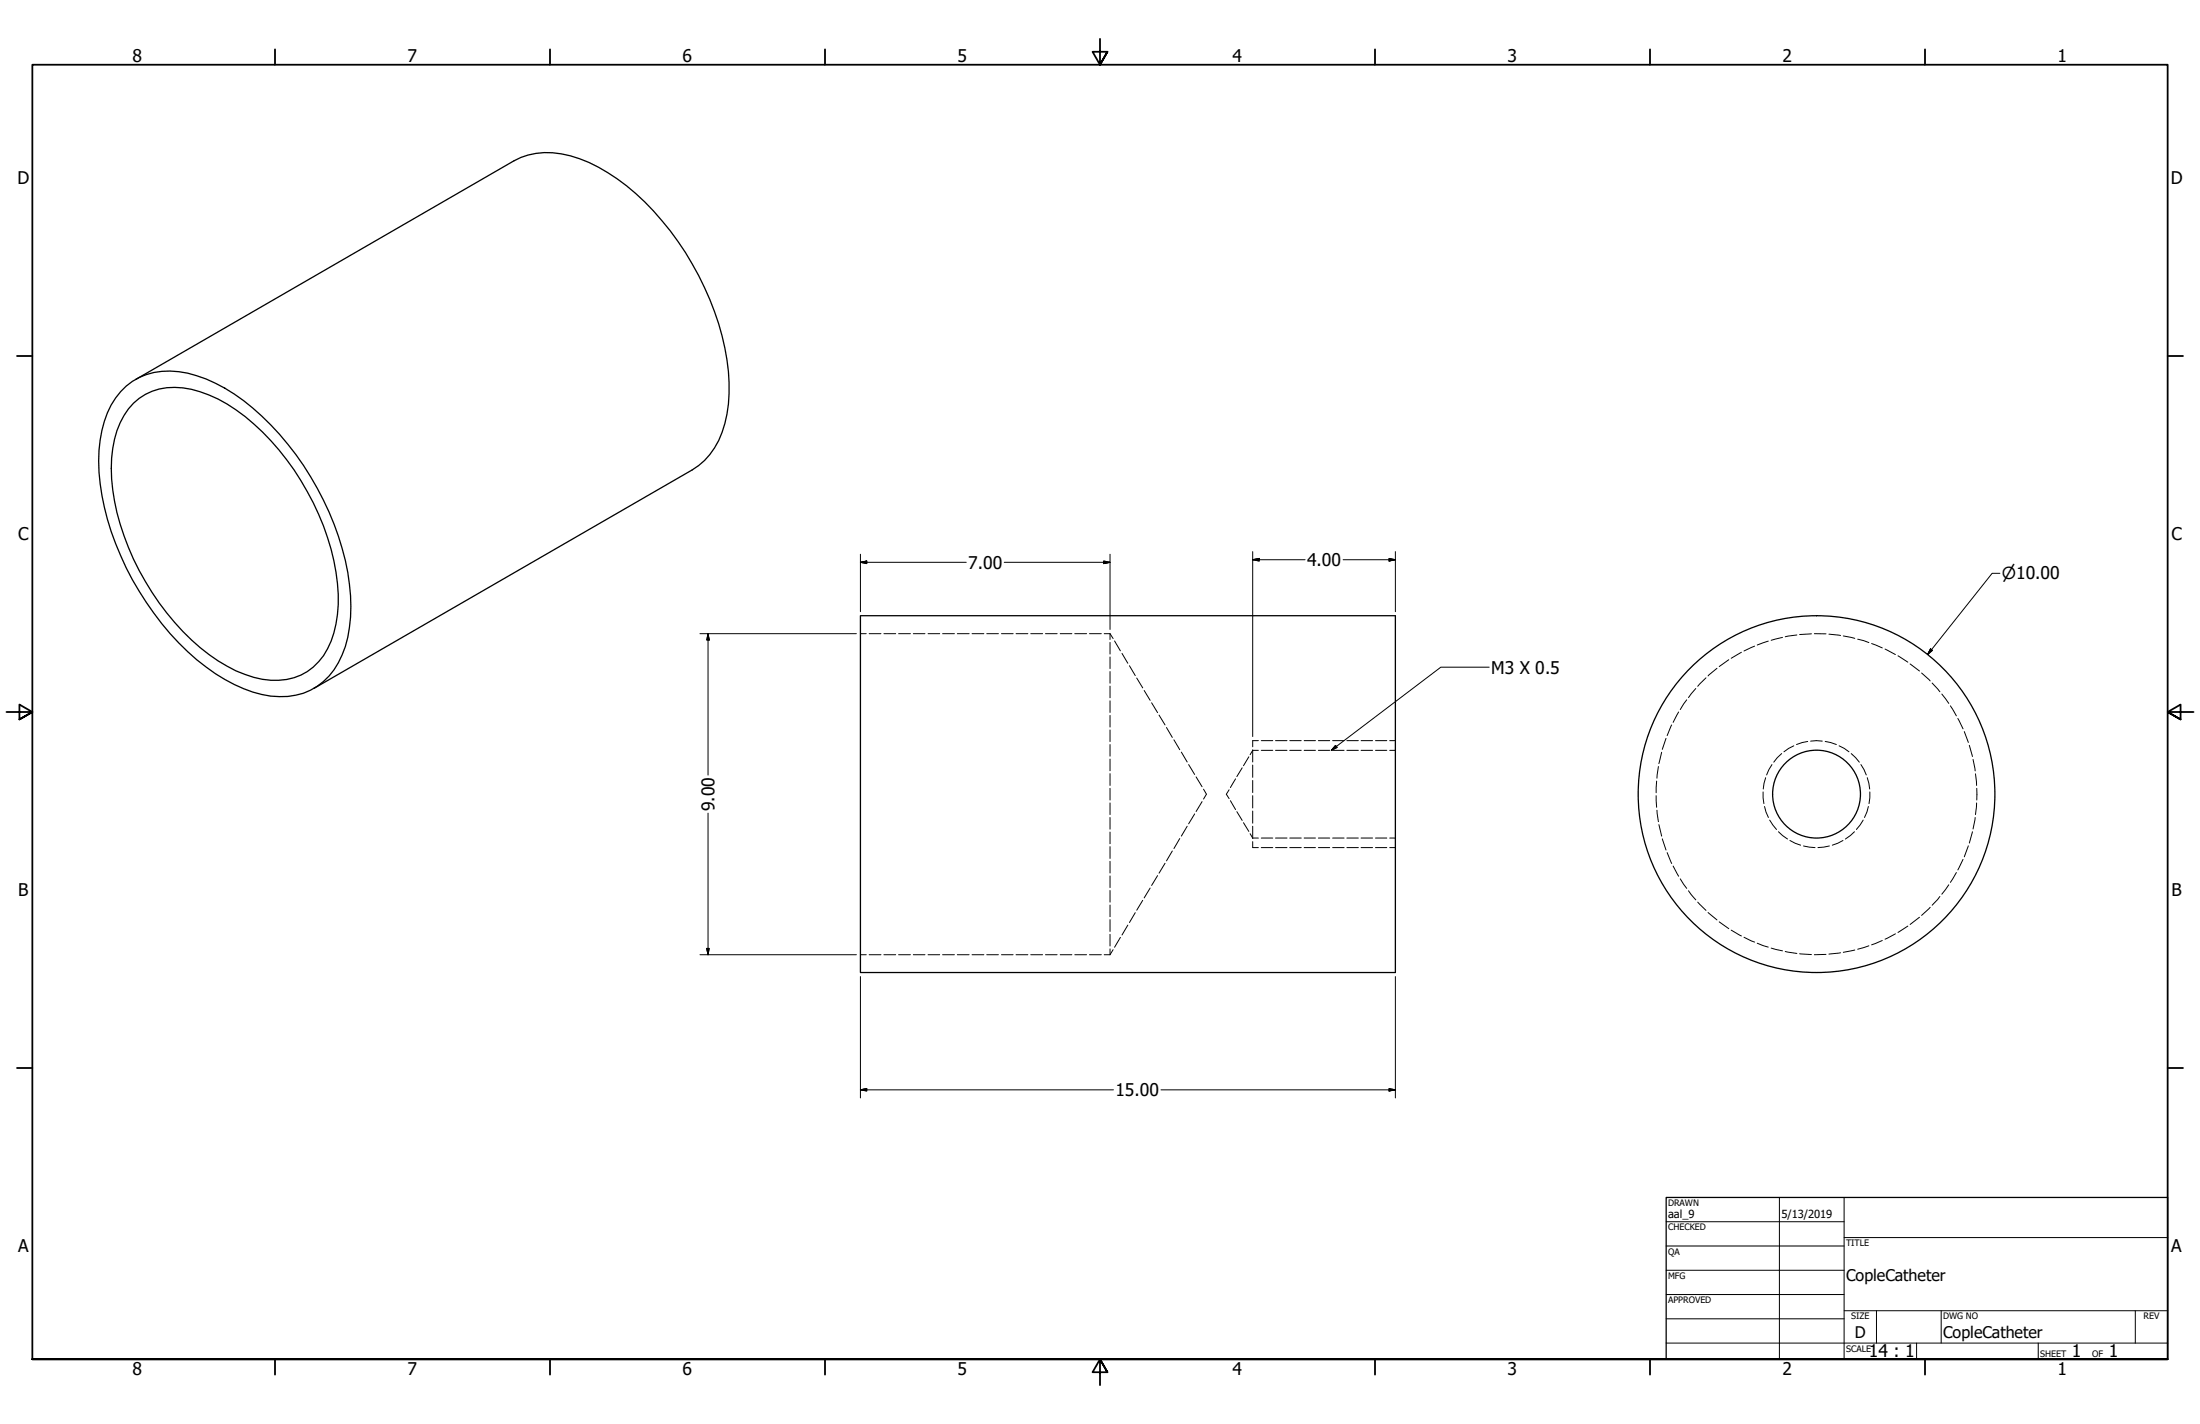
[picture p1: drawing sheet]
<svg xmlns="http://www.w3.org/2000/svg" width="864mm" height="559mm" viewBox="0 0 864 559" stroke-linecap="round" stroke-linejoin="round" font-family="sans-serif">
<!-- layer: Hidden (ANSI) -->
<g fill="none" stroke="#000" stroke-width=".39">
<path d="M337.8 248.7h2.2M341.2 248.7h4.6M347 248.7h4.6M352.7 248.7h4.7M358.5 248.7h4.6M364.3 248.7h4.6M370 248.7h4.6M375.8 248.7h4.6M381.6 248.7h4.6M387.3 248.7h4.6M393.1 248.7h4.6M398.8 248.7h4.7"/>
<path d="M404.6 248.7h4.7M410.4 248.7h4.6M416.2 248.7h4.6M421.9 248.7h4.6M427.7 248.7h4.6M433.5 248.7h2.2M435.7 248.7v2.3M435.7 252.1v4.6M435.7 257.8v4.6M435.7 248.7l1.2 1.9M437.5 251.5l2.3 3.9M440.4 256.4l2.3 3.9"/>
<path d="M678.6 258.9l-3.7 2.7M683.6 256l-4 2.3M688.8 253.6l-4.2 1.9M694.1 251.6l-4.3 1.5M699.7 250.1l-4.4 1.2M705.4 249.2l-4.6 .7M711.1 248.7l-4.7 .3M712.2 248.7h4.6M717.9 248.9l4.6 .5M723.6 249.6l4.5 .9M729.2 250.8l4.4 1.4M734.7 252.5l4.2 1.8"/>
<path d="M740 254.7l4 2.2M745 257.4l3.9 2.4M435.7 263.5v4.6M435.7 269.2v4.6M435.7 275v4.6M443.4 261.2l2.2 3.9M446.2 266.1l2.4 3.8M449.1 271l2.4 3.8M452.1 275.8l2.3 3.9M658.9 279.4l-2.1 4.1M662.1 274.6l-2.5 3.8M665.7 270.2l-2.9 3.5"/>
<path d="M669.7 266l-3.3 3.3M674 262.3l-3.5 2.9M749.8 260.5l3.7 2.8M754.3 264.1l3.4 3.1M758.4 268l3.1 3.5M762.3 272.4l2.7 3.6M765.6 277l2.4 3.9M435.7 280.7v4.6M435.7 286.4v4.6M435.7 292.2v4.5M435.7 297.9v4.6M455 280.6l2.3 3.9"/>
<path d="M457.9 285.5l2.3 3.9M460.8 290.3l2.3 3.9M463.7 295.1l2.3 3.9M490.2 297l-2.1 3.5M491.7 290.6v2.5M491.7 294.3v4.7M494 294.4h-2.3l-1 1.8M495.1 294.4h4.5M500.7 294.4h4.5M506.3 294.4h4.5M511.9 294.4h4.5M517.5 294.4h4.5"/>
<path d="M523.1 294.4h4.5M528.7 294.4h4.5M534.3 294.4h4.5M539.9 294.4h4.5M545.5 294.4h2.3M652.3 295.2l-1.1 4.5M654 289.8l-1.5 4.3M656.2 284.5l-1.8 4.2M768.5 281.9l2.1 4.1M771.1 287.1l1.6 4.2M773 292.5l1.3 4.4M774.5 298l.8 4.5"/>
<path d="M435.7 303.6v4.6M435.7 309.4v4.5M435.7 315.1v4.6M466.6 300l2.3 3.9M468.9 319.4l-2.3 3.9M469.5 304.9l2.4 3.8M471.9 314.6l-2.4 3.9M472.4 309.7l1.2 2-1.2 1.9M482.5 309.9l-1.1 1.8 1.1 1.7M483 314.2l2 3.5M485 305.6l-2 3.5M485.5 318.5l2.1 3.4"/>
<path d="M487.6 301.3l-2.1 3.4M491.7 300.2v4.9M491.7 306.3v4.7M491.7 312.2v4.9M491.7 318.3v4.7M650.1 312.2l.2 4.6M650.3 306.5l-.2 4.6M650.4 317.9l.6 4.6M651 300.8l-.6 4.6M775.5 303.7l.4 4.5M775.9 315.1l-.4 4.6M776 309.4v4.5"/>
<path d="M435.7 320.8v4.6M435.7 326.5v4.6M435.7 332.2v4.7M435.7 338v4.6M457.3 338.8l-2.3 3.8M460.2 333.9l-2.3 3.9M463.1 329.1l-2.3 3.9M466 324.2l-2.3 3.9M488.1 322.8l2.1 3.5M490.7 327.2l1 1.7h2.3M491.7 324.2v4.9M491.7 330.3v2.3"/>
<path d="M495.1 328.9h4.5M500.7 328.9h4.5M506.3 328.9h4.5M511.9 328.9h4.5M517.5 328.9h4.5M523.1 328.9h4.5M528.7 328.9h4.5M534.3 328.9h4.5M539.9 328.9h4.5M545.5 328.9h2.3M651.2 323.6l1.1 4.5M652.5 329.2l1.5 4.4"/>
<path d="M654.4 334.6l1.8 4.2M656.8 339.9l2.1 4M770.6 337.2l-2.1 4.2M772.7 331.9l-1.6 4.3M774.3 326.4l-1.3 4.4M775.3 320.8l-.8 4.5M435.7 343.7v4.6M435.7 349.4v4.6M435.7 355.2v4.5M445.6 358.1l-2.2 3.9M448.6 353.3l-2.4 3.9M451.5 348.5l-2.4 3.9"/>
<path d="M454.4 343.6l-2.3 3.9M659.6 344.9l2.5 3.7M662.8 349.6l2.9 3.5M666.4 354l3.3 3.3M670.5 358.1l3.5 2.9M753.5 360l-3.7 2.8M757.7 356l-3.4 3.2M761.5 351.8l-3.1 3.4M765 347.2l-2.7 3.7M768 342.4l-2.4 3.9M337.8 374.6h2.2M341.2 374.6h4.6"/>
<path d="M347 374.6h4.6M352.7 374.6h4.7M358.5 374.6h4.6M364.3 374.6h4.6M370 374.6h4.6M375.8 374.6h4.6M381.6 374.6h4.6M387.3 374.6h4.6M393.1 374.6h4.6M398.8 374.6h4.7M404.6 374.6h4.7M410.4 374.6h4.6"/>
<path d="M416.2 374.6h4.6M421.9 374.6h4.6M427.7 374.6h4.6M433.5 374.6h2.2M435.7 360.9v4.6M435.7 366.6v4.6M435.7 372.4v2.2M436.9 372.7l-1.2 1.9M439.8 367.9l-2.3 3.8M442.7 363l-2.3 3.9M674.9 361.8l3.7 2.6M679.6 365l4 2.3"/>
<path d="M684.6 367.8l4.2 1.9M689.8 370.1l4.3 1.6M695.3 372l4.4 1.1M700.8 373.4l4.6 .7M706.4 374.3l4.7 .3M716.8 374.5l-4.6 .1M722.5 373.9l-4.6 .5M728.1 372.8l-4.5 .9M733.6 371.2l-4.4 1.3M738.9 369.1l-4.2 1.7M744 366.5l-4 2.1M748.9 363.4l-3.9 2.5"/>
</g>
<!-- layer: Visible (ANSI) -->
<g fill="none" stroke="#000" stroke-width=".51">
<path d="M47.4 153.7a25.3 25.3 0 0 1 22.8-7.8 60.3 60.3 0 0 1 32.6 17.4 114.2 114.2 0 0 1 34.4 65.9 55.4 55.4 0 0 1-2.9 27.8 25.4 25.4 0 0 1-28 16.2 59.7 59.7 0 0 1-29.1-14.3 112.9 112.9 0 0 1-38.3-73.6 46 46 0 0 1 6.5-29.2zM52.4 158.2a23.8 23.8 0 0 1 22.8-5.4 59.6 59.6 0 0 1 27.8 16.7 102 102 0 0 1 29.5 59.4 43.5 43.5 0 0 1-5.5 28.4 22.8 22.8 0 0 1-24 9.3 57.8 57.8 0 0 1-27.8-15.5 103 103 0 0 1-30.9-58.8 45.6 45.6 0 0 1 4.4-29.3l1.7-2.5zM53.3 148.9l148.4-85.8a30.4 30.4 0 0 1 25.8-.8 82.9 82.9 0 0 1 35.6 28.3 112.1 112.1 0 0 1 22.8 55.2 48.6 48.6 0 0 1-5.4 30 25.1 25.1 0 0 1-8.8 8.6l-148.4 85.7M337.8 241.6h210v140h-210z"/>
<circle cx="713.1" cy="311.6" r="70"/>
<circle cx="713.1" cy="311.6" r="17.2"/>
</g>
<!-- layer: Hidden Narrow (ANSI) -->
<g fill="none" stroke="#000" stroke-width=".39">
<path d="M491.7 290.6h2.3M495.1 290.6h4.5M500.7 290.6h4.5M506.3 290.6h4.5M511.9 290.6h4.5M517.5 290.6h4.5M523.1 290.6h4.5M528.7 290.6h4.5M534.3 290.6h4.5M539.9 290.6h4.5M545.5 290.6h2.3M699.4 295.7l-3.1 3.4"/>
<path d="M704.2 292.7l-3.9 2.3M709.6 291l-4.4 1.2M710.8 290.8h4.5M716.5 291l4.4 1.2M721.9 292.7l3.9 2.3M726.7 295.7l3.2 3.4M692.1 310.8l.3 4.5M692.7 316.5l1.5 4.3M693.1 305.2l-1 4.4M695.6 300l-2.1 4.1M730.5 300l2.1 4.1M733 305.2l.9 4.4"/>
<path d="M733.4 316.5l-1.5 4.3M734 310.8l-.3 4.5M491.7 332.6h2.3M495.1 332.6h4.5M500.7 332.6h4.5M506.3 332.6h4.5M511.9 332.6h4.5M517.5 332.6h4.5M523.1 332.6h4.5M528.7 332.6h4.5M534.3 332.6h4.5M539.9 332.6h4.5"/>
<path d="M545.5 332.6h2.3M694.7 321.8l2.7 3.7M698.1 326.4l3.6 2.8M702.6 329.8l4.2 1.9M708 332l4.5 .6M718.1 332l-4.5 .6M723.5 329.8l-4.2 1.9M728 326.4l-3.6 2.8M731.4 321.8l-2.7 3.7"/>
</g>
<!-- layer: Border (ANSI) -->
<g fill="none" stroke="#000" stroke-width=".7">
<path d="M107.9 19.4v6M215.9 19.4v6M323.8 19.4v6M431.8 15.2v10.2l-2.9-5.1h5.8l-2.9 5.1 2.9-5.1M539.8 19.4v6M647.7 19.4v6M755.6 19.4v6M6.7 139.7h6M850.9 139.7h6M2.5 279.4h10.2l-5.1-2.9v5.8l5.1-2.9-5.1 2.9M861.1 279.4h-10.2l5.1-2.9v5.8l-5.1-2.9 5.1 2.9M6.7 419.1h6"/>
<path d="M850.9 419.1h6M12.7 533.4v-508h838.2v508h-838.2h838.2M107.9 533.4v6M215.9 533.4v6M323.8 533.4v6M434.7 538.5l-2.9-5.1 2.9 5.1h-5.8l2.9-5.1v10.2M539.8 533.4v6M647.7 533.4v6M755.6 533.4v6"/>
</g>
<!-- layer: Title (ANSI) -->
<g fill="none" stroke="#000" stroke-width=".39">
<path d="M654 479.4h69.9M698.5 469.9v63.5M723.9 469.9v63.5M654 488.9h69.9M654 498.5h69.9M723.9 485.6h127M654 508h69.9M654 517.5h69.9M723.9 514.3h127M736.6 514.3v12.7M762 514.3v12.7M838.2 514.3v12.7"/>
<path d="M654 527h196.9M752.3 527v6.4M800.1 527v6.4"/>
</g>
<path d="M654 469.9h196.9v63.5h-196.9z" fill="none" stroke="#000" stroke-width=".51"/>
<!-- layer: Dimension (ANSI) -->
<g fill="none" stroke="#000" stroke-width=".39">
<path d="M337.8 217.5v22.5M435.7 217.5v29.5M491.7 219.6l2.6-.5v1.1zM491.7 219.6h20.6M491.7 216.5v72.6M527.2 219.6h20.6M545.3 219.1l2.5 .5-2.5 .6zM547.8 216.5v23.5M337.8 220.7l2.4-.5v1zM337.8 220.7h41.5M394.2 220.7h41.5M433.3 220.2l2.4 .5-2.4 .5z"/>
<path d="M785.1 225h-3.1l-25.3 31.9M274.8 248.7h61.4M277.9 248.7l.5 2.4h-1zM277.9 248.7v55.5M757.8 254.6l.8 .6-1.9 1.7zM277.9 319.1v55.5M274.8 374.6h61.4M277.4 372.2h1l-.5 2.4zM337.8 383.2v47.6M547.8 383.2v47.6M337.8 427.7l2.4-.5v.9zM337.8 427.7h99.3"/>
<path d="M455.7 427.7h92.1M545.3 427.2l2.5 .5-2.5 .4z"/>
</g>
<g fill="#000" stroke="#000" stroke-width=".39">
<path d="M491.7 219.6l2.6-.5zM491.7 219.6l2.6-.5v1.1zM337.8 220.7l2.4-.5zM337.8 220.7l2.4-.5v1zM433.3 221.2l2.4-.5zM433.3 220.2l2.4 .5-2.4 .5zM545.3 220.2l2.5-.6zM545.3 219.1l2.5 .5-2.5 .6zM277.9 248.7l.5 2.4zM277.9 248.7l.5 2.4h-1zM757.8 254.6l-1.1 2.3zM757.8 254.6l.8 .6-1.9 1.7z"/>
<path d="M277.4 372.2l.5 2.4zM277.4 372.2h1l-.5 2.4zM337.8 427.7l2.4-.5zM337.8 427.7l2.4-.5v.9zM545.3 428.1l2.5-.4zM545.3 427.2l2.5 .5-2.5 .4z"/>
</g>
<!-- layer: Symbol (ANSI) -->
<path d="M584.6 261.8h-19l-43 32.6M524.3 292.5l.6 .8-2.3 1.1z" fill="none" stroke="#000" stroke-width=".39"/>
<path d="M524.3 292.5l-1.7 1.9zM524.3 292.5l.6 .8-2.3 1.1z" fill="#000" stroke="#000" stroke-width=".39"/>
<g font-size="6.9">
<text x="52.1" y="24.4">8</text>
<text x="160" y="24.4">7</text>
<text x="268" y="24.4">6</text>
<text x="375.9" y="24.4">5</text>
<text x="483.9" y="24.4">4</text>
<text x="591.8" y="24.4">3</text>
<text x="699.8" y="24.4">2</text>
<text x="807.7" y="24.4">1</text>
<text x="6.9" y="72.3">D</text>
<text x="852.1" y="72.3">D</text>
<text x="7.1" y="212">C</text>
<text x="852.4" y="212">C</text>
<text x="380.1" y="223.1">7.00</text>
<text x="513.1" y="222.1">4.00</text>
<text x="585.3" y="264.4">M3 X 0.5</text>
<text x="280.4" y="318.3" transform="rotate(-90 280.4 318.3)">9.00</text>
<text x="7.2" y="351.7">B</text>
<text x="852.4" y="351.7">B</text>
<text x="437.8" y="430.1">15.00</text>
<text x="7.1" y="491.4">A</text>
<text x="852.3" y="491.4">A</text>
<text x="733.6" y="532.6">14 : 1</text>
<text x="813.2" y="532.6">1</text>
<text x="827.8" y="532.6">1</text>
<text x="52.1" y="539.4">8</text>
<text x="160" y="539.4">7</text>
<text x="268" y="539.4">6</text>
<text x="375.9" y="539.4">5</text>
<text x="483.9" y="539.4">4</text>
<text x="591.8" y="539.4">3</text>
<text x="699.8" y="539.4">2</text>
<text x="807.7" y="539.4">1</text>
</g>
<text font-size="6.5" x="785.8" y="227.4">⌀10.00</text>
<g font-size="6.3">
<text x="724.7" y="502.9">CopleCatheter</text>
<text x="728.1" y="524.9">D</text>
<text x="762.8" y="525">CopleCatheter</text>
</g>
<g font-size="4.4">
<text x="654.8" y="478">aal_9</text>
<text x="699.3" y="478">5/13/2019</text>
</g>
<g font-size="3.5">
<text x="654.8" y="473.2">DRAWN</text>
<text x="654.8" y="482.8">CHECKED</text>
<text x="724.7" y="488.9">TITLE</text>
<text x="654.8" y="492.3">QA</text>
<text x="654.8" y="501.8">MFG</text>
<text x="654.8" y="511.4">APPROVED</text>
<text x="726.7" y="517.7">SIZE</text>
<text x="762.8" y="517.7">DWG NO</text>
<text x="841.4" y="517.7">REV</text>
<text x="724.7" y="530.4">SCALE</text>
<text x="800.9" y="532.6">SHEET</text>
<text x="821.3" y="532.6">OF</text>
</g>
</svg>
